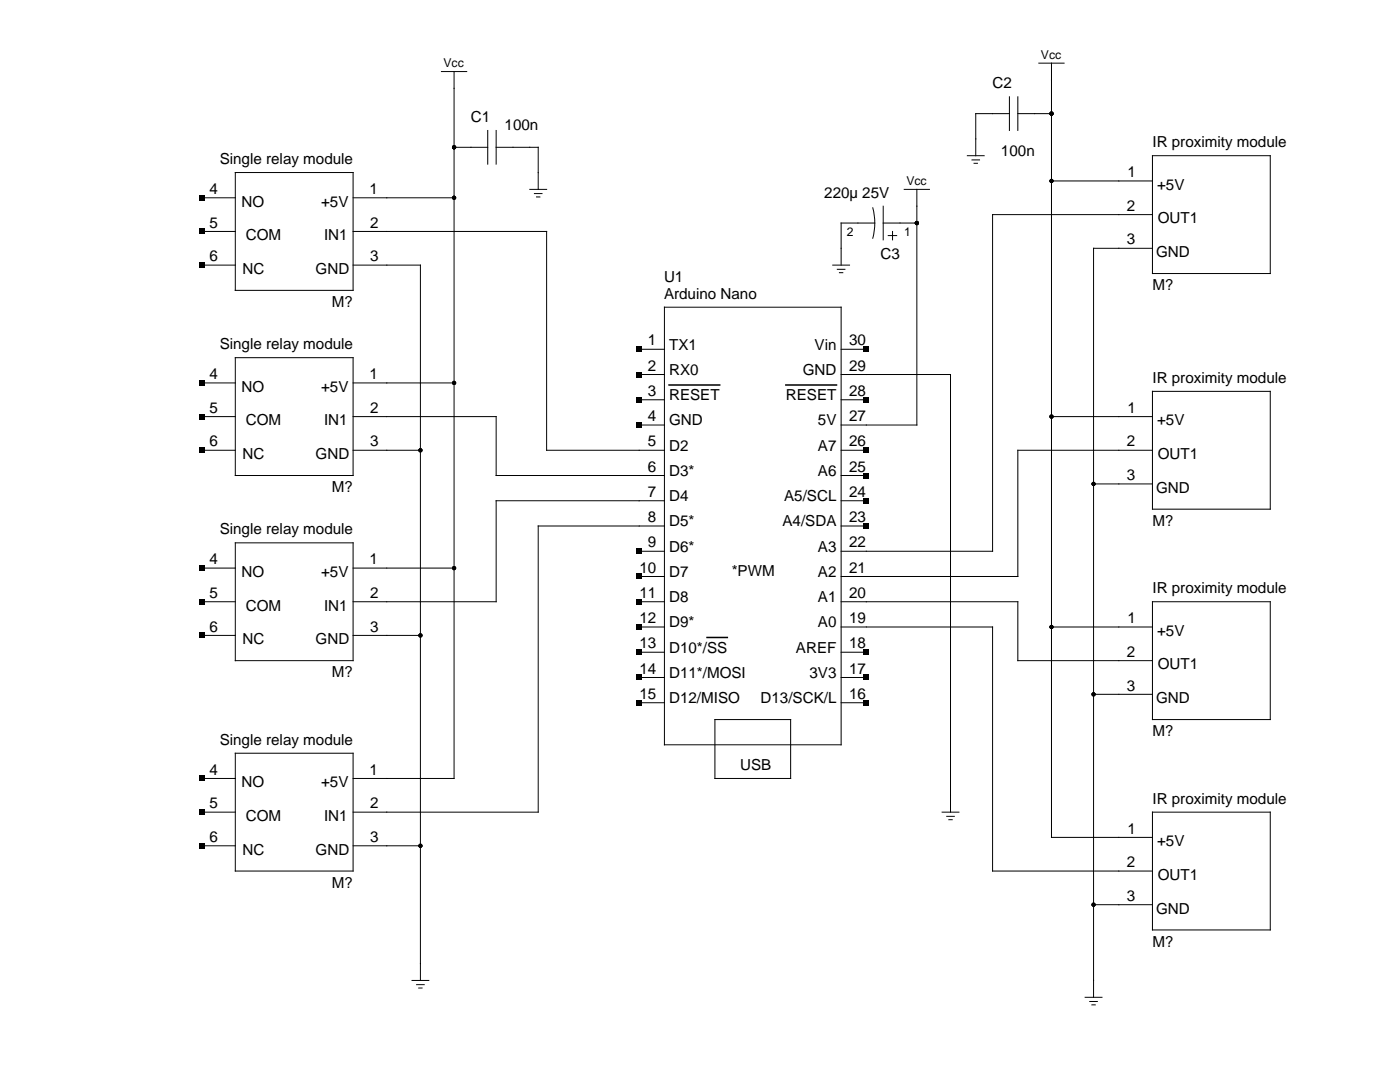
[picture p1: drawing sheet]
<svg xmlns="http://www.w3.org/2000/svg" width="279mm" height="216mm" viewBox="0 0 279 216" stroke-linecap="round" stroke-linejoin="round" font-family="sans-serif">
<g fill="none" stroke="#000" stroke-width=".2">
<path d="M88.1 14.3h5M90.6 14.3v141h-20.1M201.4 19.3v6.7M203.1 19.3v6.7M207.3 12.6h5.1M209.8 12.6v154.5h20.2M40.2 39.5h6.8M47 34.4h23.5v23.5h-23.5zM70.5 39.5h20.1M90.6 29.4h6.7M97.3 26v6.8M99 26v6.8"/>
<path d="M99 29.4h8.4v8.4M105.7 37.8h3.4M106.7 38.6h1.5M107.1 39.3h.6M180.5 37.8h5M183 37.8v47h-15.1M193.1 31.1h3.3M194 31.9h1.5M194.4 32.6h.7M201.4 22.7h-6.7v8.4M203.1 22.7h6.7M209.8 36.1h20.2"/>
<path d="M230 31.1h23.5v23.5h-23.5zM40.2 52.9h6.8M40.2 46.2h6.8M70.5 52.9h13.4v142.7M70.5 46.2h38.6v43.6h23.5M166.2 52.9h3.3M167.1 53.7h1.5M167.5 54.4h.7M174.2 41.5a11.7 11.7 0 0 1 0 6M174.6 44.5h-6.7v8.4M176.3 44.5h6.7M176.3 41.1v6.8"/>
<path d="M177.3 47h1.6M178.1 46.2v1.7M230 49.5h-11.8v149.5M230 42.8h-31.9v67.2h-30.2M40.2 76.4h6.8M47 71.4h23.5v23.5h-23.5zM70.5 76.4h20.1M127.6 74.7h5M127.6 69.7h5M127.6 79.8h5M132.6 61.3h35.3v87.3h-35.3zM167.9 74.7h21.8v87.4"/>
<path d="M167.9 69.7h5M167.9 79.8h5M230 78.1h23.5v23.5h-23.5zM40.2 89.8h6.8M40.2 83.1h6.8M70.5 89.8h13.4M70.5 83.1h28.5v11.8h33.6M127.6 84.8h5M132.6 99.9h-33.6v20.2h-28.5M167.9 89.8h5M167.9 94.9h5M167.9 99.9h5"/>
<path d="M209.8 83.1h20.2M218.2 96.6h11.8M230 89.8h-26.9v25.2h-35.2M40.2 113.4h6.8M47 108.3h23.5v23.5h-23.5zM70.5 113.4h20.1M127.6 110h5M127.6 115h5M132.6 105h-25.2v57.1h-36.9M167.9 105h5M40.2 126.8h6.8M40.2 120.1h6.8"/>
<path d="M70.5 126.8h13.4M127.6 120.1h5M127.6 125.1h5M127.6 130.1h5M127.6 135.2h5M167.9 120.1h35.2v11.7h26.9M167.9 125.1h30.2v48.7h31.9M167.9 130.1h5M167.9 135.2h5M209.8 125.1h20.2M218.2 138.5h11.8M230 120.1h23.5v23.5h-23.5z"/>
<path d="M40.2 155.3h6.8M47 150.3h23.5v23.5h-23.5zM127.6 140.2h5M142.7 143.6h15.1v11.7h-15.1zM167.9 140.2h5M40.2 168.8h6.8M40.2 162.1h6.8M70.5 168.8h13.4M188 162.1h3.4M188.9 162.9h1.6M189.4 163.6h.6M230 162.1h23.5v23.5h-23.5z"/>
<path d="M82.2 195.6h3.4M83.1 196.5h1.6M83.6 197.1h.6M216.6 199h3.3M217.5 199.8h1.5M218.2 180.5h11.8M217.9 200.5h.7"/>
</g>
<path d="M133.5 76.8h10.1M156.8 76.8h10.1M141.1 127.2h4.1" fill="none" stroke="#000" stroke-width=".3"/>
<g fill="#000">
<path d="M39.7 39h1v1h-1zM39.7 45.7h1v1h-1zM39.7 52.4h1v1h-1zM39.7 75.9h1v1h-1zM127.1 69.2h1v1h-1zM127.1 74.2h1v1h-1zM127.1 79.3h1v1h-1zM172.4 79.3h1v1h-1zM172.4 69.2h1v1h-1zM39.7 82.6h1v1h-1zM39.7 89.3h1v1h-1zM127.1 84.3h1v1h-1z"/>
<path d="M172.4 99.4h1v1h-1zM172.4 94.4h1v1h-1zM172.4 89.3h1v1h-1zM39.7 119.6h1v1h-1zM39.7 112.9h1v1h-1zM127.1 109.5h1v1h-1zM127.1 114.5h1v1h-1zM127.1 119.6h1v1h-1zM172.4 104.5h1v1h-1zM39.7 126.3h1v1h-1zM127.1 124.6h1v1h-1zM127.1 129.6h1v1.1h-1z"/>
<path d="M127.1 134.7h1v1h-1zM127.1 139.7h1v1h-1zM172.4 129.6h1v1.1h-1zM172.4 134.7h1v1h-1zM172.4 139.7h1v1h-1zM39.7 154.8h1v1h-1zM39.7 161.5h1v1.1h-1zM39.7 168.3h1v1h-1z"/>
<circle cx="90.6" cy="29.4" r=".42"/>
<circle cx="90.6" cy="39.5" r=".42"/>
<circle cx="209.8" cy="22.7" r=".42"/>
<circle cx="209.8" cy="36.1" r=".42"/>
<circle cx="183" cy="44.5" r=".42"/>
<circle cx="90.6" cy="76.4" r=".42"/>
<circle cx="83.9" cy="89.8" r=".42"/>
<circle cx="209.8" cy="83.1" r=".42"/>
<circle cx="218.2" cy="96.6" r=".42"/>
<circle cx="90.6" cy="113.4" r=".42"/>
<circle cx="83.9" cy="126.8" r=".42"/>
<circle cx="209.8" cy="125.1" r=".42"/>
<circle cx="218.2" cy="138.5" r=".42"/>
<circle cx="83.9" cy="168.8" r=".42"/>
<circle cx="218.2" cy="180.5" r=".42"/>
</g>
<g font-size="3">
<text x="198.1" y="17.6">C2</text>
<text x="94" y="24.4">C1</text>
<text x="100.7" y="26">100n</text>
<text x="230" y="29.4">IR proximity module</text>
<text x="43.8" y="32.8">Single relay module</text>
<text x="199.8" y="31.1">100n</text>
<text x="225" y="35.4">1</text>
<text x="41.8" y="38.7">4</text>
<text x="48.2" y="41.2">NO</text>
<text x="64.1" y="41.2">+5V</text>
<text x="73.7" y="38.7">1</text>
<text x="164.5" y="39.5">220µ 25V</text>
<text x="230.9" y="37.9">+5V</text>
<text x="41.8" y="45.4">5</text>
<text x="49" y="47.9">COM</text>
<text x="64.7" y="47.9">IN1</text>
<text x="73.9" y="45.4">2</text>
<text x="224.9" y="42.1">2</text>
<text x="231.1" y="44.6">OUT1</text>
<text x="41.8" y="52.1">6</text>
<text x="73.9" y="52.1">3</text>
<text x="175.7" y="51.8">C3</text>
<text x="224.9" y="48.8">3</text>
<text x="230.7" y="51.3">GND</text>
<text x="48.4" y="54.7">NC</text>
<text x="63" y="54.7">GND</text>
<text x="132.5" y="56.3">U1</text>
<text x="132.5" y="59.6">Arduino Nano</text>
<text x="230" y="57.9">M?</text>
<text x="66.3" y="61.3">M?</text>
<text x="43.8" y="69.7">Single relay module</text>
<text x="129.3" y="68.9">1</text>
<text x="133.5" y="69.8">TX1</text>
<text x="162.6" y="69.8">Vin</text>
<text x="169.5" y="68.9">30</text>
<text x="41.8" y="75.7">4</text>
<text x="73.7" y="75.7">1</text>
<text x="129.3" y="74">2</text>
<text x="133.5" y="74.8">RX0</text>
<text x="160.2" y="74.8">GND</text>
<text x="169.5" y="74">29</text>
<text x="230" y="76.4">IR proximity module</text>
<text x="41.8" y="82.4">5</text>
<text x="48.2" y="78.2">NO</text>
<text x="64.1" y="78.2">+5V</text>
<text x="73.9" y="82.4">2</text>
<text x="129.3" y="79">3</text>
<text x="133.5" y="79.9">RESET</text>
<text x="156.8" y="79.9">RESET</text>
<text x="169.5" y="79">28</text>
<text x="225" y="82.4">1</text>
<text x="41.8" y="89.1">6</text>
<text x="49" y="84.9">COM</text>
<text x="64.7" y="84.9">IN1</text>
<text x="73.9" y="89.1">3</text>
<text x="129.3" y="84.1">4</text>
<text x="129.3" y="89.1">5</text>
<text x="133.5" y="84.9">GND</text>
<text x="133.5" y="89.9">D2</text>
<text x="163.2" y="89.9">A7</text>
<text x="163.2" y="84.9">5V</text>
<text x="169.5" y="89.1">26</text>
<text x="169.5" y="84.1">27</text>
<text x="224.9" y="89.1">2</text>
<text x="230.9" y="84.9">+5V</text>
<text x="48.4" y="91.6">NC</text>
<text x="63" y="91.6">GND</text>
<text x="129.3" y="94.1">6</text>
<text x="133.5" y="95">D3*</text>
<text x="163.2" y="95">A6</text>
<text x="169.5" y="94.1">25</text>
<text x="224.9" y="95.8">3</text>
<text x="231.1" y="91.6">OUT1</text>
<text x="66.3" y="98.2">M?</text>
<text x="129.3" y="99.2">7</text>
<text x="133.5" y="100">D4</text>
<text x="156.5" y="100">A5/SCL</text>
<text x="169.5" y="99.2">24</text>
<text x="230.7" y="98.3">GND</text>
<text x="43.8" y="106.6">Single relay module</text>
<text x="129.3" y="104.2">8</text>
<text x="133.5" y="105">D5*</text>
<text x="156.2" y="105">A4/SDA</text>
<text x="169.5" y="104.2">23</text>
<text x="230" y="105">M?</text>
<text x="41.8" y="112.6">4</text>
<text x="73.7" y="112.6">1</text>
<text x="129.3" y="109.2">9</text>
<text x="133.5" y="110.1">D6*</text>
<text x="163.2" y="110.1">A3</text>
<text x="169.5" y="109.2">22</text>
<text x="41.8" y="119.3">5</text>
<text x="48.2" y="115.1">NO</text>
<text x="64.1" y="115.1">+5V</text>
<text x="73.9" y="119.3">2</text>
<text x="127.6" y="114.3">10</text>
<text x="127.6" y="119.3">11</text>
<text x="133.5" y="115.1">D7</text>
<text x="146" y="115">*PWM</text>
<text x="163.2" y="115.1">A2</text>
<text x="169.5" y="114.3">21</text>
<text x="169.5" y="119.3">20</text>
<text x="230" y="118.4">IR proximity module</text>
<text x="49" y="121.8">COM</text>
<text x="64.7" y="121.8">IN1</text>
<text x="127.6" y="124.4">12</text>
<text x="133.5" y="120.2">D8</text>
<text x="133.5" y="125.2">D9*</text>
<text x="163.2" y="120.2">A1</text>
<text x="163.2" y="125.2">A0</text>
<text x="169.5" y="124.4">19</text>
<text x="225" y="124.4">1</text>
<text x="41.8" y="126">6</text>
<text x="48.4" y="128.6">NC</text>
<text x="63" y="128.6">GND</text>
<text x="73.9" y="126">3</text>
<text x="127.6" y="129.4">13</text>
<text x="133.5" y="130.2">D10*/SS</text>
<text x="158.9" y="130.2">AREF</text>
<text x="169.5" y="129.4">18</text>
<text x="224.9" y="131.1">2</text>
<text x="230.9" y="126.9">+5V</text>
<text x="66.3" y="135.2">M?</text>
<text x="127.6" y="134.4">14</text>
<text x="133.5" y="135.3">D11*/MOSI</text>
<text x="161.5" y="135.3">3V3</text>
<text x="169.5" y="134.4">17</text>
<text x="224.9" y="137.8">3</text>
<text x="231.1" y="133.6">OUT1</text>
<text x="127.6" y="139.5">15</text>
<text x="133.5" y="140.3">D12/MISO</text>
<text x="151.8" y="140.3">D13/SCK/L</text>
<text x="169.5" y="139.5">16</text>
<text x="230.7" y="140.3">GND</text>
<text x="43.8" y="148.6">Single relay module</text>
<text x="230" y="146.9">M?</text>
<text x="41.8" y="154.6">4</text>
<text x="73.7" y="154.6">1</text>
<text x="147.7" y="153.7">USB</text>
<text x="41.8" y="161.3">5</text>
<text x="48.2" y="157.1">NO</text>
<text x="64.1" y="157.1">+5V</text>
<text x="73.9" y="161.3">2</text>
<text x="230" y="160.4">IR proximity module</text>
<text x="49" y="163.8">COM</text>
<text x="64.7" y="163.8">IN1</text>
<text x="225" y="166.3">1</text>
<text x="41.8" y="168">6</text>
<text x="48.4" y="170.5">NC</text>
<text x="63" y="170.5">GND</text>
<text x="73.9" y="168">3</text>
<text x="224.9" y="173.1">2</text>
<text x="230.9" y="168.9">+5V</text>
<text x="66.3" y="177.2">M?</text>
<text x="224.9" y="179.8">3</text>
<text x="231.1" y="175.6">OUT1</text>
<text x="230.7" y="182.3">GND</text>
<text x="230" y="188.9">M?</text>
</g>
<g font-size="2.4">
<text x="207.7" y="11.8">Vcc</text>
<text x="88.5" y="13.4">Vcc</text>
<text x="180.9" y="36.9">Vcc</text>
<text x="169" y="47.1">2</text>
<text x="180.5" y="47.1">1</text>
</g>
</svg>
